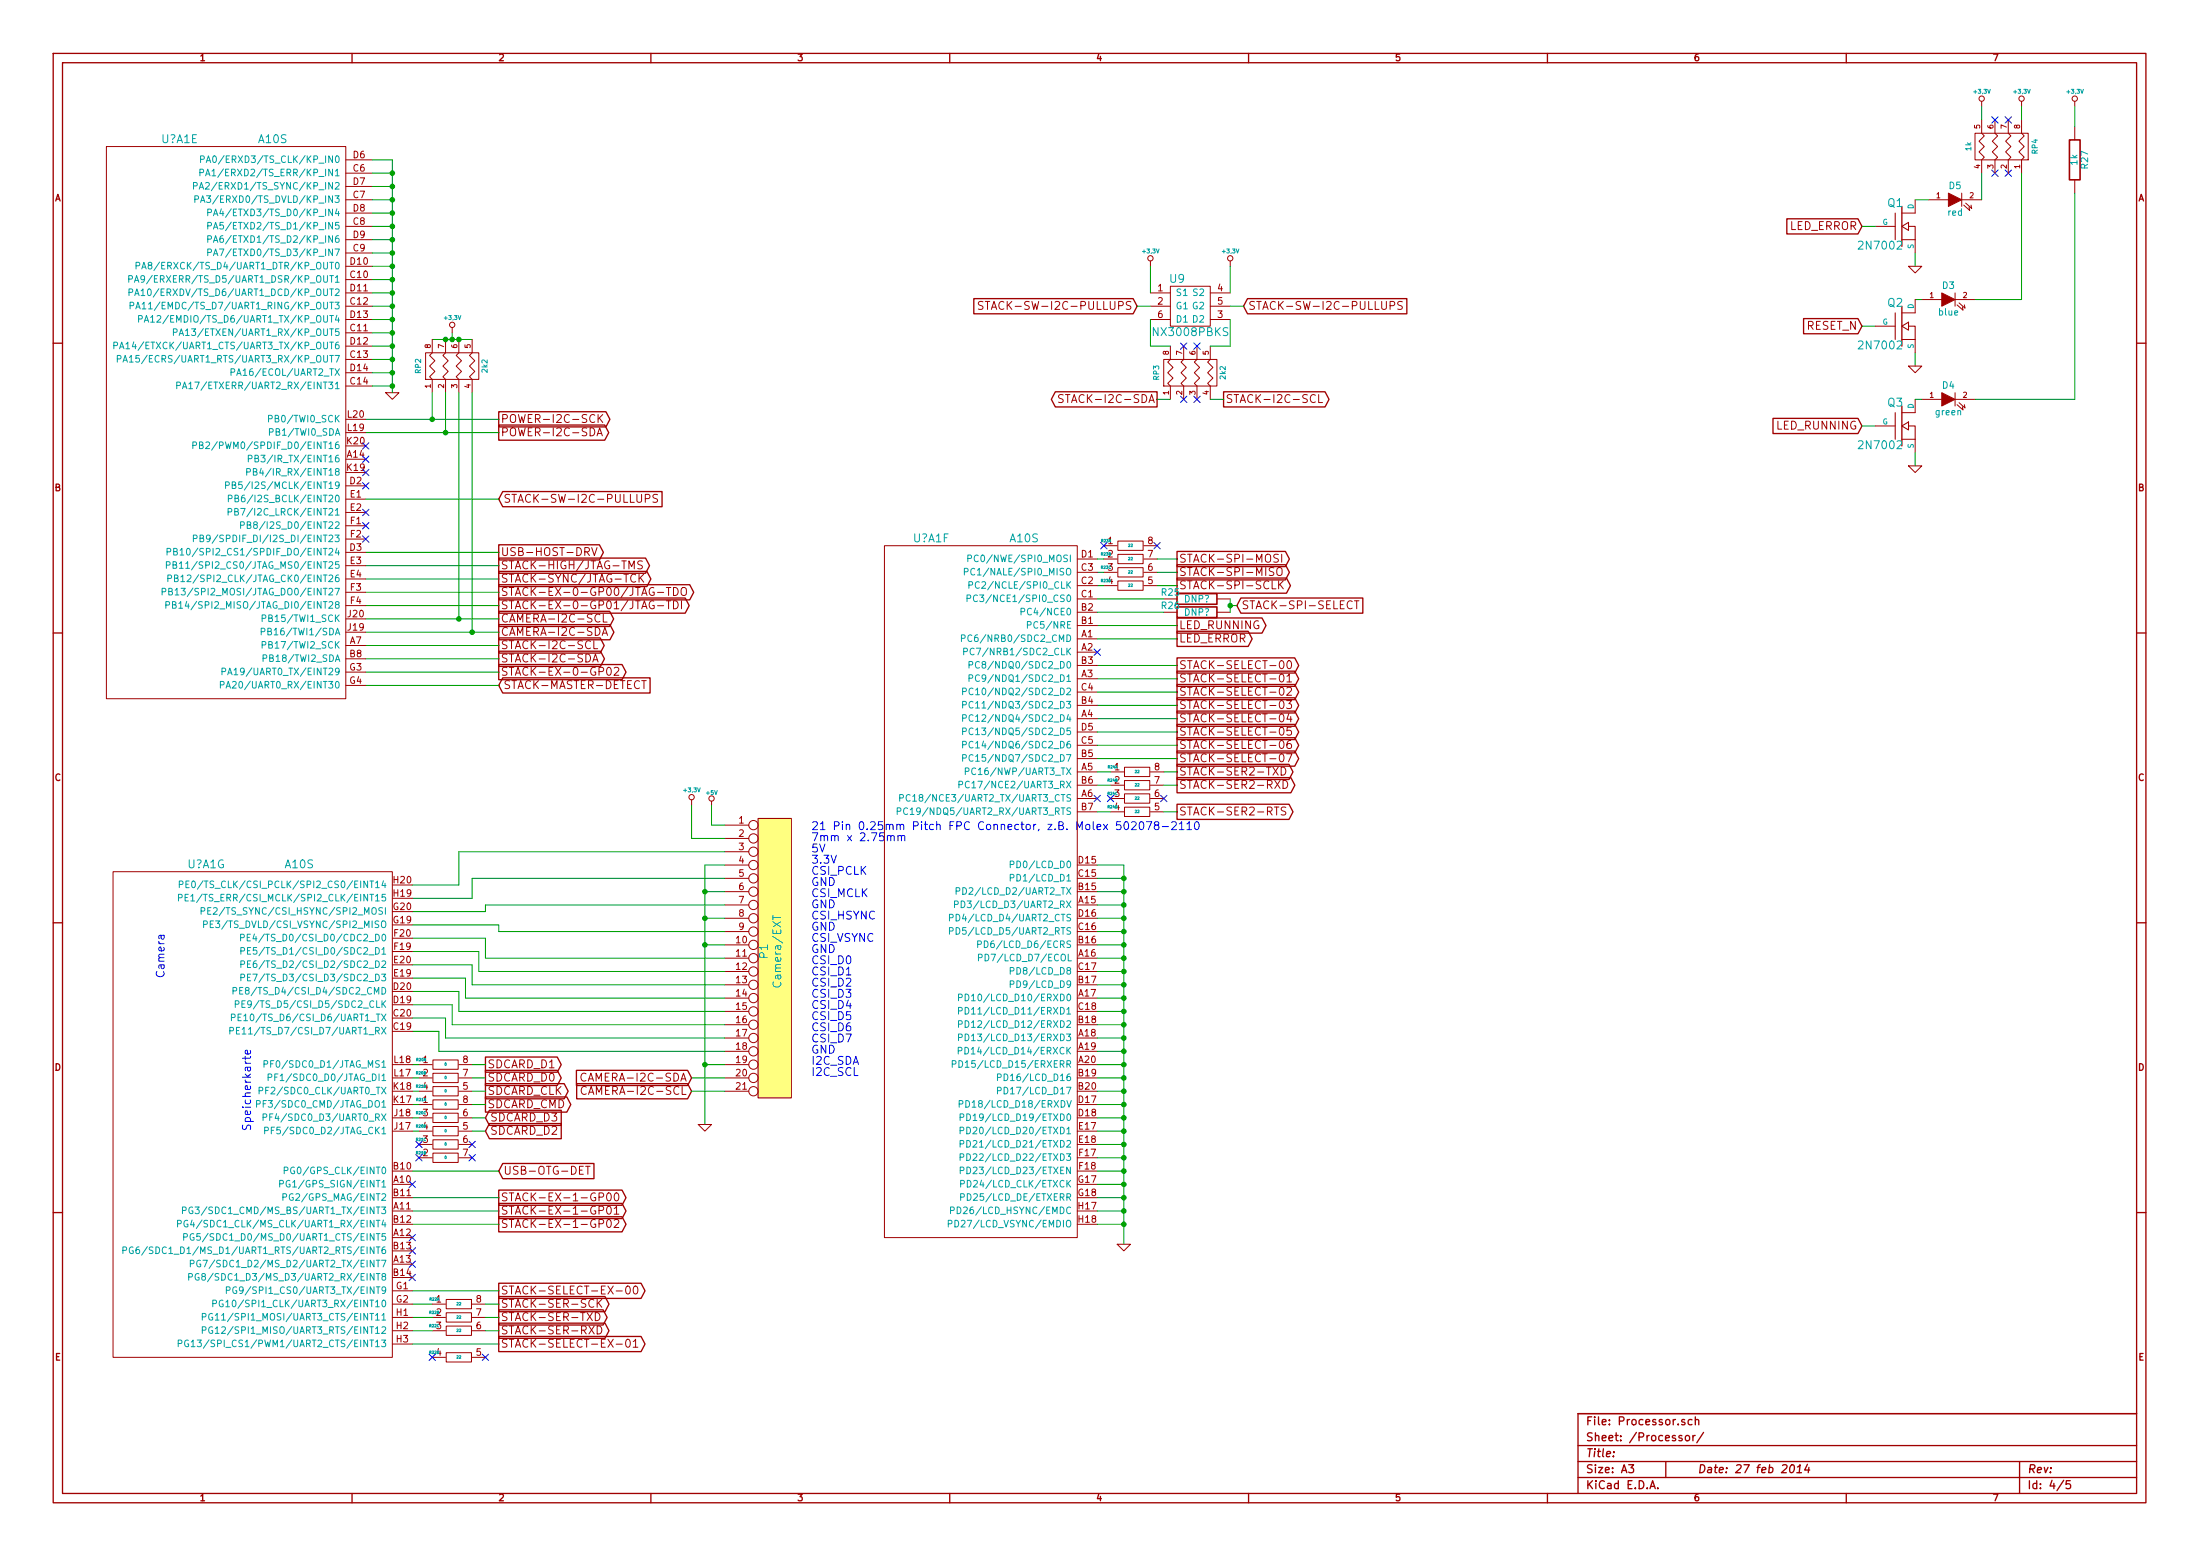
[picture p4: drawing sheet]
EESchema Schematic File Version 2
LIBS:tinkerforge
LIBS:power
LIBS:device
LIBS:transistors
LIBS:conn
LIBS:linear
LIBS:regul
LIBS:74xx
LIBS:cmos4000
LIBS:adc-dac
LIBS:memory
LIBS:xilinx
LIBS:special
LIBS:microcontrollers
LIBS:dsp
LIBS:microchip
LIBS:analog_switches
LIBS:motorola
LIBS:texas
LIBS:intel
LIBS:audio
LIBS:interface
LIBS:digital-audio
LIBS:philips
LIBS:display
LIBS:cypress
LIBS:siliconi
LIBS:opto
LIBS:atmel
LIBS:contrib
LIBS:valves
LIBS:red-cache
EELAYER 27 0
EELAYER END
$Descr A3 16535 11693
encoding utf-8
Sheet 4 5
Title ""
Date "27 feb 2014"
Rev ""
Comp ""
Comment1 ""
Comment2 ""
Comment3 ""
Comment4 ""
$EndDescr
Text Notes 1250 7350 1    60   ~ 0
Camera
Text Notes 6100 6250 0    60   ~ 0
21 Pin 0.25mm Pitch FPC Connector, z.B. Molex 502078-2110 \n7mm x 2.75mm\n5V\n3.3V\nCSI_PCLK\nGND\nCSI_MCLK\nGND\nCSI_HSYNC\nGND\nCSI_VSYNC\nGND\nCSI_D0\nCSI_D1\nCSI_D2\nCSI_D3\nCSI_D4\nCSI_D5\nCSI_D6\nCSI_D7\nGND\nI2C_SDA\nI2C_SCL\n
$Comp
L LED D4
U 1 1
P 14650 3000
F 0 "D4" H 14650 3100 50  0000 C CNN
F 1 "green" H 14650 2900 50  0000 C CNN
F 2 "D0603" H 14650 3000 60  0001 C CNN
F 3 "" H 14650 3000 60  0000 C CNN
	1    14650 3000
	1    0    0    -1  
$EndComp
$Comp
L LED D3
U 1 1
P 14650 2250
F 0 "D3" H 14650 2350 50  0000 C CNN
F 1 "blue" H 14650 2150 50  0000 C CNN
F 2 "D0603" H 14650 2250 60  0001 C CNN
F 3 "" H 14650 2250 60  0000 C CNN
	1    14650 2250
	1    0    0    -1  
$EndComp
$Comp
L LED D5
U 1 1
P 14700 1500
F 0 "D5" H 14700 1600 50  0000 C CNN
F 1 "red" H 14700 1400 50  0000 C CNN
F 2 "D0603" H 14700 1500 60  0001 C CNN
F 3 "" H 14700 1500 60  0000 C CNN
	1    14700 1500
	1    0    0    -1  
$EndComp
Text GLabel 3750 3250 2    60   Output ~ 0
POWER-I2C-SDA
Text GLabel 3750 3150 2    60   Output ~ 0
POWER-I2C-SCK
Wire Wire Line
	2750 3150 3750 3150
Wire Wire Line
	3750 3250 2750 3250
$Comp
L +3,3V #PWR098
U 1 1
P 3400 2500
F 0 "#PWR098" H 3400 2460 30  0001 C CNN
F 1 "+3,3V" H 3400 2610 30  0000 C CNN
F 2 "" H 3400 2500 60  0000 C CNN
F 3 "" H 3400 2500 60  0000 C CNN
	1    3400 2500
	1    0    0    -1  
$EndComp
Wire Wire Line
	3250 2550 3550 2550
Wire Wire Line
	3400 2550 3400 2500
Connection ~ 3400 2550
Text GLabel 8850 4300 2    60   Output ~ 0
STACK-SPI-MISO
Text GLabel 8850 4200 2    60   Output ~ 0
STACK-SPI-MOSI
Text GLabel 8850 4400 2    60   Output ~ 0
STACK-SPI-SCLK
Text GLabel 3750 4250 2    60   Output ~ 0
STACK-HIGH/JTAG-TMS
Text GLabel 3750 4350 2    60   Output ~ 0
STACK-SYNC/JTAG-TCK
Text GLabel 3750 10000 2    60   Output ~ 0
STACK-SER-RXD
Text GLabel 3750 9900 2    60   Output ~ 0
STACK-SER-TXD
Text GLabel 3750 9800 2    60   Output ~ 0
STACK-SER-SCK
Text GLabel 3750 5050 2    60   Output ~ 0
STACK-EX-0-GP02
Text GLabel 3750 9000 2    60   Output ~ 0
STACK-EX-1-GP00
Text GLabel 3750 9100 2    60   Output ~ 0
STACK-EX-1-GP01
Text GLabel 3750 9200 2    60   Output ~ 0
STACK-EX-1-GP02
Text GLabel 3750 5150 2    60   Input ~ 0
STACK-MASTER-DETECT
Text GLabel 3750 4850 2    60   Output ~ 0
STACK-I2C-SCL
Text GLabel 8850 5000 2    60   Output ~ 0
STACK-SELECT-00
Text GLabel 8850 5100 2    60   Output ~ 0
STACK-SELECT-01
Text GLabel 8850 5200 2    60   Output ~ 0
STACK-SELECT-02
Text GLabel 8850 5300 2    60   Output ~ 0
STACK-SELECT-03
Text GLabel 8850 5400 2    60   Output ~ 0
STACK-SELECT-04
Text GLabel 8850 5500 2    60   Output ~ 0
STACK-SELECT-05
Text GLabel 8850 5600 2    60   Output ~ 0
STACK-SELECT-06
Text GLabel 8850 5700 2    60   Output ~ 0
STACK-SELECT-07
Text GLabel 3750 9700 2    60   Output ~ 0
STACK-SELECT-EX-00
Text GLabel 3750 10100 2    60   Output ~ 0
STACK-SELECT-EX-01
Text GLabel 8850 5900 2    60   Output ~ 0
STACK-SER2-RXD
Text GLabel 8850 5800 2    60   Output ~ 0
STACK-SER2-TXD
Text GLabel 8850 6100 2    60   Output ~ 0
STACK-SER2-RTS
Text GLabel 9300 4550 2    60   Input ~ 0
STACK-SPI-SELECT
Text GLabel 3750 4150 2    60   Output ~ 0
USB-HOST-DRV
$Comp
L R_PACK_SINGLE R23
U 2 1
P 8500 4200
F 0 "R23" H 8315 4235 20  0000 C CNN
F 1 "22" H 8500 4200 20  0000 C CNN
F 2 "741X083" H 8500 4200 60  0001 C CNN
F 3 "~" H 8500 4200 60  0000 C CNN
	2    8500 4200
	1    0    0    -1  
$EndComp
$Comp
L R_PACK_SINGLE R23
U 4 1
P 8500 4400
F 0 "R23" H 8315 4435 20  0000 C CNN
F 1 "22" H 8500 4400 20  0000 C CNN
F 2 "741X083" H 8500 4400 60  0001 C CNN
F 3 "~" H 8500 4400 60  0000 C CNN
	4    8500 4400
	1    0    0    -1  
$EndComp
$Comp
L R_PACK_SINGLE R23
U 3 1
P 8500 4300
F 0 "R23" H 8315 4335 20  0000 C CNN
F 1 "22" H 8500 4300 20  0000 C CNN
F 2 "741X083" H 8500 4300 60  0001 C CNN
F 3 "~" H 8500 4300 60  0000 C CNN
	3    8500 4300
	1    0    0    -1  
$EndComp
$Comp
L R_PACK_SINGLE R23
U 1 1
P 8500 4100
F 0 "R23" H 8315 4135 20  0000 C CNN
F 1 "22" H 8500 4100 20  0000 C CNN
F 2 "741X083" H 8500 4100 60  0001 C CNN
F 3 "~" H 8500 4100 60  0000 C CNN
	1    8500 4100
	1    0    0    -1  
$EndComp
$Comp
L R_PACK_SINGLE R22
U 1 1
P 3450 9800
F 0 "R22" H 3265 9835 20  0000 C CNN
F 1 "22" H 3450 9800 20  0000 C CNN
F 2 "741X083" H 3450 9800 60  0001 C CNN
F 3 "~" H 3450 9800 60  0000 C CNN
	1    3450 9800
	1    0    0    -1  
$EndComp
$Comp
L R_PACK_SINGLE R22
U 4 1
P 3450 10200
F 0 "R22" H 3265 10235 20  0000 C CNN
F 1 "22" H 3450 10200 20  0000 C CNN
F 2 "741X083" H 3450 10200 60  0001 C CNN
F 3 "~" H 3450 10200 60  0000 C CNN
	4    3450 10200
	1    0    0    -1  
$EndComp
$Comp
L R_PACK_SINGLE R22
U 3 1
P 3450 10000
F 0 "R22" H 3265 10035 20  0000 C CNN
F 1 "22" H 3450 10000 20  0000 C CNN
F 2 "741X083" H 3450 10000 60  0001 C CNN
F 3 "~" H 3450 10000 60  0000 C CNN
	3    3450 10000
	1    0    0    -1  
$EndComp
$Comp
L R_PACK_SINGLE R22
U 2 1
P 3450 9900
F 0 "R22" H 3265 9935 20  0000 C CNN
F 1 "22" H 3450 9900 20  0000 C CNN
F 2 "741X083" H 3450 9900 60  0001 C CNN
F 3 "~" H 3450 9900 60  0000 C CNN
	2    3450 9900
	1    0    0    -1  
$EndComp
Wire Wire Line
	8250 4200 8300 4200
Wire Wire Line
	8300 4300 8250 4300
Wire Wire Line
	8250 4400 8300 4400
Wire Wire Line
	8700 4400 8850 4400
Wire Wire Line
	8850 4300 8700 4300
Wire Wire Line
	8700 4200 8850 4200
Text Notes 1900 8500 1    61   ~ 0
Speicherkarte
$Comp
L MOSFET_N Q3
U 1 1
P 14300 3200
F 0 "Q3" H 14310 3370 60  0000 R CNN
F 1 "2N7002" H 14310 3050 60  0000 R CNN
F 2 "SOT23GDS" H 14300 3200 60  0001 C CNN
F 3 "" H 14300 3200 60  0000 C CNN
	1    14300 3200
	1    0    0    -1  
$EndComp
Wire Wire Line
	15200 2250 14850 2250
Wire Wire Line
	15200 1300 15200 2250
Text GLabel 14000 2450 0    60   Input ~ 0
RESET_N
Wire Wire Line
	14000 2450 14100 2450
Wire Wire Line
	14400 2250 14450 2250
$Comp
L GND #PWR099
U 1 1
P 14400 3500
F 0 "#PWR099" H 14400 3500 30  0001 C CNN
F 1 "GND" H 14400 3430 30  0001 C CNN
F 2 "~" H 14400 3500 60  0000 C CNN
F 3 "~" H 14400 3500 60  0000 C CNN
	1    14400 3500
	1    0    0    -1  
$EndComp
Wire Wire Line
	14400 2650 14400 2750
Text GLabel 14000 1700 0    60   Input ~ 0
LED_ERROR
$Comp
L R R27
U 1 1
P 15600 1200
F 0 "R27" V 15680 1200 50  0000 C CNN
F 1 "1k" V 15600 1200 50  0000 C CNN
F 2 "0402" H 15600 1200 60  0001 C CNN
F 3 "" H 15600 1200 60  0000 C CNN
	1    15600 1200
	1    0    0    -1  
$EndComp
$Comp
L +3,3V #PWR0100
U 1 1
P 15600 800
F 0 "#PWR0100" H 15600 760 30  0001 C CNN
F 1 "+3,3V" H 15600 910 30  0000 C CNN
F 2 "" H 15600 800 60  0000 C CNN
F 3 "" H 15600 800 60  0000 C CNN
	1    15600 800 
	1    0    0    -1  
$EndComp
Wire Wire Line
	15600 950  15600 800 
Wire Wire Line
	15600 3000 14850 3000
Wire Wire Line
	15600 1450 15600 3000
Text GLabel 14000 3200 0    60   Input ~ 0
LED_RUNNING
Text GLabel 8850 4800 2    60   Output ~ 0
LED_ERROR
Text GLabel 8850 4700 2    60   Output ~ 0
LED_RUNNING
$Comp
L R_PACK_SINGLE R24
U 1 1
P 8550 5800
F 0 "R24" H 8365 5835 20  0000 C CNN
F 1 "22" H 8550 5800 20  0000 C CNN
F 2 "741X083" H 8550 5800 60  0001 C CNN
F 3 "~" H 8550 5800 60  0000 C CNN
	1    8550 5800
	1    0    0    -1  
$EndComp
$Comp
L R_PACK_SINGLE R24
U 2 1
P 8550 5900
F 0 "R24" H 8365 5935 20  0000 C CNN
F 1 "22" H 8550 5900 20  0000 C CNN
F 2 "741X083" H 8550 5900 60  0001 C CNN
F 3 "~" H 8550 5900 60  0000 C CNN
	2    8550 5900
	1    0    0    -1  
$EndComp
$Comp
L R_PACK_SINGLE R24
U 3 1
P 8550 6000
F 0 "R24" H 8365 6035 20  0000 C CNN
F 1 "22" H 8550 6000 20  0000 C CNN
F 2 "741X083" H 8550 6000 60  0001 C CNN
F 3 "~" H 8550 6000 60  0000 C CNN
	3    8550 6000
	1    0    0    -1  
$EndComp
$Comp
L R_PACK_SINGLE R24
U 4 1
P 8550 6100
F 0 "R24" H 8365 6135 20  0000 C CNN
F 1 "22" H 8550 6100 20  0000 C CNN
F 2 "741X083" H 8550 6100 60  0001 C CNN
F 3 "~" H 8550 6100 60  0000 C CNN
	4    8550 6100
	1    0    0    -1  
$EndComp
Wire Wire Line
	8350 5800 8250 5800
Wire Wire Line
	8250 5900 8350 5900
Wire Wire Line
	8250 6100 8350 6100
Wire Wire Line
	8750 6100 8850 6100
Wire Wire Line
	8750 5900 8850 5900
Wire Wire Line
	8850 5800 8750 5800
NoConn ~ 8750 6000
NoConn ~ 8350 6000
$Comp
L CONN_21 P1
U 1 1
P 5800 7200
F 0 "P1" V 5750 7250 60  0000 C CNN
F 1 "Camera/EXT" V 5850 7250 60  0000 C CNN
F 2 "502078-2110-C" H 5800 7250 60  0001 C CNN
F 3 "" H 5800 7250 60  0000 C CNN
	1    5800 7200
	1    0    0    -1  
$EndComp
$Comp
L +3,3V #PWR0101
U 1 1
P 5200 6050
F 0 "#PWR0101" H 5200 6010 30  0001 C CNN
F 1 "+3,3V" H 5200 6160 30  0000 C CNN
F 2 "" H 5200 6050 60  0000 C CNN
F 3 "" H 5200 6050 60  0000 C CNN
	1    5200 6050
	1    0    0    -1  
$EndComp
$Comp
L +5V #PWR0102
U 1 1
P 5350 6050
F 0 "#PWR0102" H 5350 6140 20  0001 C CNN
F 1 "+5V" H 5350 6140 30  0000 C CNN
F 2 "" H 5350 6050 60  0000 C CNN
F 3 "" H 5350 6050 60  0000 C CNN
	1    5350 6050
	1    0    0    -1  
$EndComp
Wire Wire Line
	5450 6200 5350 6200
Wire Wire Line
	5350 6200 5350 6050
Wire Wire Line
	5450 6300 5200 6300
Wire Wire Line
	5200 6300 5200 6050
Wire Wire Line
	3450 6400 5450 6400
Wire Wire Line
	3450 6400 3450 6650
Wire Wire Line
	3450 6650 3100 6650
Wire Wire Line
	3100 6750 3550 6750
Wire Wire Line
	3550 6750 3550 6600
Wire Wire Line
	3550 6600 5450 6600
Wire Wire Line
	3100 6850 3650 6850
Wire Wire Line
	3650 6850 3650 6800
Wire Wire Line
	3650 6800 5450 6800
Wire Wire Line
	3100 6950 3750 6950
Wire Wire Line
	3750 6950 3750 7000
Wire Wire Line
	3750 7000 5450 7000
Wire Wire Line
	3100 7050 3650 7050
Wire Wire Line
	3650 7050 3650 7200
Wire Wire Line
	3650 7200 5450 7200
Wire Wire Line
	3100 7150 3600 7150
Wire Wire Line
	3600 7150 3600 7300
Wire Wire Line
	3600 7300 5450 7300
Wire Wire Line
	3100 7250 3550 7250
Wire Wire Line
	3550 7250 3550 7400
Wire Wire Line
	3550 7400 5450 7400
Wire Wire Line
	3100 7350 3500 7350
Wire Wire Line
	3500 7350 3500 7500
Wire Wire Line
	3500 7500 5450 7500
Wire Wire Line
	3100 7450 3450 7450
Wire Wire Line
	3450 7450 3450 7600
Wire Wire Line
	3450 7600 5450 7600
Wire Wire Line
	3100 7550 3400 7550
Wire Wire Line
	3400 7550 3400 7700
Wire Wire Line
	3400 7700 5450 7700
Wire Wire Line
	3100 7650 3350 7650
Wire Wire Line
	3350 7650 3350 7800
Wire Wire Line
	3350 7800 5450 7800
Wire Wire Line
	3100 7750 3300 7750
Wire Wire Line
	3300 7750 3300 7900
Wire Wire Line
	3300 7900 5450 7900
$Comp
L GND #PWR0103
U 1 1
P 5300 8450
F 0 "#PWR0103" H 5300 8450 30  0001 C CNN
F 1 "GND" H 5300 8380 30  0001 C CNN
F 2 "~" H 5300 8450 60  0000 C CNN
F 3 "~" H 5300 8450 60  0000 C CNN
	1    5300 8450
	1    0    0    -1  
$EndComp
Wire Wire Line
	5450 8000 5300 8000
Wire Wire Line
	5300 6500 5300 8450
Wire Wire Line
	5300 7100 5450 7100
Connection ~ 5300 8000
Wire Wire Line
	5300 6900 5450 6900
Connection ~ 5300 7100
Wire Wire Line
	5450 6700 5300 6700
Connection ~ 5300 6900
Wire Wire Line
	5450 6500 5300 6500
Connection ~ 5300 6700
Text GLabel 5200 8100 0    60   Input ~ 0
CAMERA-I2C-SDA
Text GLabel 5200 8200 0    60   Input ~ 0
CAMERA-I2C-SCL
Wire Wire Line
	5200 8100 5450 8100
Wire Wire Line
	5200 8200 5450 8200
Text GLabel 3750 4750 2    60   Output ~ 0
CAMERA-I2C-SDA
Text GLabel 3750 4650 2    60   Output ~ 0
CAMERA-I2C-SCL
$Comp
L R_PACK4 RP2
U 1 1
P 3600 2750
F 0 "RP2" H 3600 3200 40  0000 C CNN
F 1 "2k2" H 3600 2700 40  0000 C CNN
F 2 "741X083" H 3600 2750 60  0001 C CNN
F 3 "" H 3600 2750 60  0000 C CNN
	1    3600 2750
	0    -1   -1   0   
$EndComp
Wire Wire Line
	3250 3150 3250 2950
Connection ~ 3250 3150
Wire Wire Line
	3350 2950 3350 3250
Connection ~ 3350 3250
Wire Wire Line
	3450 2950 3450 4650
Wire Wire Line
	2750 4650 3750 4650
Wire Wire Line
	3550 2950 3550 4750
Wire Wire Line
	2750 4750 3750 4750
Connection ~ 3550 4750
Connection ~ 3450 4650
Text GLabel 3750 8800 2    60   Input ~ 0
USB-OTG-DET
Wire Wire Line
	3100 8800 3750 8800
Wire Wire Line
	2750 4150 3750 4150
Text GLabel 3750 4450 2    60   Output ~ 0
STACK-EX-0-GP00/JTAG-TDO
Text GLabel 3750 4550 2    60   Output ~ 0
STACK-EX-0-GP01/JTAG-TDI
Wire Wire Line
	3750 4250 2750 4250
Wire Wire Line
	2750 4350 3750 4350
Text GLabel 3750 4950 2    60   Output ~ 0
STACK-I2C-SDA
Wire Wire Line
	3750 4850 2750 4850
Wire Wire Line
	2750 4950 3750 4950
Wire Wire Line
	2750 4450 3750 4450
Wire Wire Line
	3750 4550 2750 4550
Wire Wire Line
	2750 5050 3750 5050
Wire Wire Line
	2750 5150 3750 5150
Wire Wire Line
	3100 9000 3750 9000
Wire Wire Line
	3750 9100 3100 9100
Wire Wire Line
	3750 9200 3100 9200
Wire Wire Line
	3100 10100 3750 10100
Wire Wire Line
	8250 4800 8850 4800
Wire Wire Line
	8250 5000 8850 5000
Wire Wire Line
	8850 5100 8250 5100
Wire Wire Line
	8250 5200 8850 5200
Wire Wire Line
	8850 5300 8250 5300
Wire Wire Line
	8250 5400 8850 5400
Wire Wire Line
	8850 5500 8250 5500
Wire Wire Line
	8850 4700 8250 4700
$Comp
L A10S U?A1
U 5 1
P 1700 1100
F 0 "U?A1" H 1350 1150 60  0000 C CNN
F 1 "A10S" H 2050 1150 60  0000 C CNN
F 2 "TFBGA336" H 4300 -1400 60  0001 C CNN
F 3 "~" H 4300 -1400 60  0000 C CNN
	5    1700 1100
	1    0    0    -1  
$EndComp
$Comp
L GND #PWR0104
U 1 1
P 2950 2950
F 0 "#PWR0104" H 2950 2950 30  0001 C CNN
F 1 "GND" H 2950 2880 30  0001 C CNN
F 2 "~" H 2950 2950 60  0000 C CNN
F 3 "~" H 2950 2950 60  0000 C CNN
	1    2950 2950
	1    0    0    -1  
$EndComp
Wire Wire Line
	2800 2900 2950 2900
Wire Wire Line
	2950 1200 2950 2950
Wire Wire Line
	2800 2800 2950 2800
Connection ~ 2950 2900
Wire Wire Line
	2800 2700 2950 2700
Connection ~ 2950 2800
Wire Wire Line
	2800 2600 2950 2600
Connection ~ 2950 2700
Wire Wire Line
	2800 2500 2950 2500
Connection ~ 2950 2600
Wire Wire Line
	2800 2400 2950 2400
Connection ~ 2950 2500
Wire Wire Line
	2800 2300 2950 2300
Connection ~ 2950 2400
Wire Wire Line
	2800 2200 2950 2200
Connection ~ 2950 2300
Wire Wire Line
	2800 2100 2950 2100
Connection ~ 2950 2200
Wire Wire Line
	2800 2000 2950 2000
Connection ~ 2950 2100
Wire Wire Line
	2800 1900 2950 1900
Connection ~ 2950 2000
Wire Wire Line
	2800 1800 2950 1800
Connection ~ 2950 1900
Wire Wire Line
	2800 1700 2950 1700
Connection ~ 2950 1800
Wire Wire Line
	2800 1600 2950 1600
Connection ~ 2950 1700
Wire Wire Line
	2800 1500 2950 1500
Connection ~ 2950 1600
Wire Wire Line
	2800 1400 2950 1400
Connection ~ 2950 1500
Wire Wire Line
	2800 1300 2950 1300
Connection ~ 2950 1400
Wire Wire Line
	2800 1200 2950 1200
Connection ~ 2950 1300
$Comp
L GND #PWR0105
U 1 1
P 8450 9350
F 0 "#PWR0105" H 8450 9350 30  0001 C CNN
F 1 "GND" H 8450 9280 30  0001 C CNN
F 2 "~" H 8450 9350 60  0000 C CNN
F 3 "~" H 8450 9350 60  0000 C CNN
	1    8450 9350
	1    0    0    -1  
$EndComp
$Comp
L A10S U?A1
U 6 1
P 7350 4100
F 0 "U?A1" H 7000 4150 60  0000 C CNN
F 1 "A10S" H 7700 4150 60  0000 C CNN
F 2 "TFBGA336" H 9950 1600 60  0001 C CNN
F 3 "~" H 9950 1600 60  0000 C CNN
	6    7350 4100
	1    0    0    -1  
$EndComp
Wire Wire Line
	8250 6500 8450 6500
Wire Wire Line
	8450 6500 8450 9350
Wire Wire Line
	8250 9200 8450 9200
Connection ~ 8450 9200
Wire Wire Line
	8250 9100 8450 9100
Connection ~ 8450 9100
Wire Wire Line
	8250 9000 8450 9000
Connection ~ 8450 9000
Wire Wire Line
	8250 8900 8450 8900
Connection ~ 8450 8900
Wire Wire Line
	8250 8800 8450 8800
Connection ~ 8450 8800
Wire Wire Line
	8250 8700 8450 8700
Connection ~ 8450 8700
Wire Wire Line
	8250 8600 8450 8600
Connection ~ 8450 8600
Wire Wire Line
	8250 8500 8450 8500
Connection ~ 8450 8500
Wire Wire Line
	8250 8400 8450 8400
Connection ~ 8450 8400
Wire Wire Line
	8250 8300 8450 8300
Connection ~ 8450 8300
Wire Wire Line
	8250 8200 8450 8200
Connection ~ 8450 8200
Wire Wire Line
	8250 8100 8450 8100
Connection ~ 8450 8100
Wire Wire Line
	8250 8000 8450 8000
Connection ~ 8450 8000
Wire Wire Line
	8250 7900 8450 7900
Connection ~ 8450 7900
Wire Wire Line
	8250 7800 8450 7800
Connection ~ 8450 7800
Wire Wire Line
	8250 7700 8450 7700
Connection ~ 8450 7700
Wire Wire Line
	8250 7600 8450 7600
Connection ~ 8450 7600
Wire Wire Line
	8250 7500 8450 7500
Connection ~ 8450 7500
Wire Wire Line
	8250 7400 8450 7400
Connection ~ 8450 7400
Wire Wire Line
	8250 7300 8450 7300
Connection ~ 8450 7300
Wire Wire Line
	8250 7200 8450 7200
Connection ~ 8450 7200
Wire Wire Line
	8250 7100 8450 7100
Connection ~ 8450 7100
Wire Wire Line
	8250 7000 8450 7000
Connection ~ 8450 7000
Wire Wire Line
	8250 6900 8450 6900
Connection ~ 8450 6900
Wire Wire Line
	8250 6800 8450 6800
Connection ~ 8450 6800
Wire Wire Line
	8250 6700 8450 6700
Connection ~ 8450 6700
Wire Wire Line
	8250 6600 8450 6600
Connection ~ 8450 6600
Wire Wire Line
	3100 9700 3750 9700
Wire Wire Line
	3750 9800 3650 9800
Wire Wire Line
	3650 9900 3750 9900
Wire Wire Line
	3750 10000 3650 10000
Wire Wire Line
	3250 10000 3100 10000
Wire Wire Line
	3100 9900 3250 9900
Wire Wire Line
	3250 9800 3100 9800
NoConn ~ 3650 10200
NoConn ~ 3250 10200
NoConn ~ 2750 3350
NoConn ~ 2750 3650
NoConn ~ 2750 3850
NoConn ~ 2750 3950
NoConn ~ 2750 4050
NoConn ~ 8300 4100
NoConn ~ 8700 4100
Wire Wire Line
	8850 5700 8250 5700
Wire Wire Line
	8250 5600 8850 5600
NoConn ~ 8250 4900
$Comp
L R R25
U 1 1
P 9000 4500
F 0 "R25" V 9050 4700 50  0000 C CNN
F 1 "DNP?" V 9000 4500 50  0000 C CNN
F 2 "0402" H 9000 4500 60  0001 C CNN
F 3 "" H 9000 4500 60  0000 C CNN
	1    9000 4500
	0    -1   -1   0   
$EndComp
$Comp
L R R26
U 1 1
P 9000 4600
F 0 "R26" V 9050 4800 50  0000 C CNN
F 1 "DNP?" V 9000 4600 50  0000 C CNN
F 2 "0402" H 9000 4600 60  0001 C CNN
F 3 "" H 9000 4600 60  0000 C CNN
	1    9000 4600
	0    -1   -1   0   
$EndComp
Wire Wire Line
	8750 4500 8250 4500
Wire Wire Line
	8250 4600 8750 4600
Wire Wire Line
	9250 4500 9250 4600
Wire Wire Line
	9300 4550 9250 4550
Connection ~ 9250 4550
NoConn ~ 8250 6000
Text GLabel 3650 8000 2    60   Output ~ 0
SDCARD_D1
Text GLabel 3650 8100 2    60   Output ~ 0
SDCARD_D0
Text GLabel 3650 8200 2    60   Output ~ 0
SDCARD_CLK
Text GLabel 3650 8300 2    60   Output ~ 0
SDCARD_CMD
Text GLabel 3650 8400 2    60   Input ~ 0
SDCARD_D3
Text GLabel 3650 8500 2    60   Input ~ 0
SDCARD_D2
$Comp
L R_PACK_SINGLE R20
U 1 1
P 3350 8000
F 0 "R20" H 3165 8035 20  0000 C CNN
F 1 "0" H 3350 8000 20  0000 C CNN
F 2 "741X083" H 3350 8000 60  0001 C CNN
F 3 "~" H 3350 8000 60  0000 C CNN
	1    3350 8000
	1    0    0    -1  
$EndComp
$Comp
L R_PACK_SINGLE R20
U 2 1
P 3350 8100
F 0 "R20" H 3165 8135 20  0000 C CNN
F 1 "0" H 3350 8100 20  0000 C CNN
F 2 "741X083" H 3350 8100 60  0001 C CNN
F 3 "~" H 3350 8100 60  0000 C CNN
	2    3350 8100
	1    0    0    -1  
$EndComp
$Comp
L R_PACK_SINGLE R20
U 3 1
P 3350 8400
F 0 "R20" H 3165 8435 20  0000 C CNN
F 1 "0" H 3350 8400 20  0000 C CNN
F 2 "741X083" H 3350 8400 60  0001 C CNN
F 3 "~" H 3350 8400 60  0000 C CNN
	3    3350 8400
	1    0    0    -1  
$EndComp
$Comp
L R_PACK_SINGLE R20
U 4 1
P 3350 8500
F 0 "R20" H 3165 8535 20  0000 C CNN
F 1 "0" H 3350 8500 20  0000 C CNN
F 2 "741X083" H 3350 8500 60  0001 C CNN
F 3 "~" H 3350 8500 60  0000 C CNN
	4    3350 8500
	1    0    0    -1  
$EndComp
$Comp
L R_PACK_SINGLE R21
U 1 1
P 3350 8300
F 0 "R21" H 3165 8335 20  0000 C CNN
F 1 "0" H 3350 8300 20  0000 C CNN
F 2 "741X083" H 3350 8300 60  0001 C CNN
F 3 "~" H 3350 8300 60  0000 C CNN
	1    3350 8300
	1    0    0    -1  
$EndComp
$Comp
L R_PACK_SINGLE R21
U 2 1
P 3350 8700
F 0 "R21" H 3165 8735 20  0000 C CNN
F 1 "0" H 3350 8700 20  0000 C CNN
F 2 "741X083" H 3350 8700 60  0001 C CNN
F 3 "~" H 3350 8700 60  0000 C CNN
	2    3350 8700
	1    0    0    -1  
$EndComp
Wire Wire Line
	3550 8000 3650 8000
Wire Wire Line
	3550 8100 3650 8100
Wire Wire Line
	3650 8200 3550 8200
Wire Wire Line
	3550 8300 3650 8300
Wire Wire Line
	3650 8400 3550 8400
Wire Wire Line
	3550 8500 3650 8500
Wire Wire Line
	3150 8500 3100 8500
Wire Wire Line
	3100 8400 3150 8400
Wire Wire Line
	3150 8300 3100 8300
Wire Wire Line
	3100 8200 3150 8200
Wire Wire Line
	3150 8100 3100 8100
Wire Wire Line
	3100 8000 3150 8000
NoConn ~ 3100 9600
NoConn ~ 3100 9500
NoConn ~ 3100 9400
NoConn ~ 3100 9300
$Comp
L NX3008PBKS U9
U 1 1
P 8950 2300
F 0 "U9" H 8850 2500 60  0000 C CNN
F 1 "NX3008PBKS" H 8950 2100 60  0000 C CNN
F 2 "SOT363" H 9300 2150 60  0001 C CNN
F 3 "" H 9300 2150 60  0000 C CNN
	1    8950 2300
	1    0    0    -1  
$EndComp
$Comp
L +3,3V #PWR0106
U 1 1
P 8650 2000
F 0 "#PWR0106" H 8650 1960 30  0001 C CNN
F 1 "+3,3V" H 8650 2110 30  0000 C CNN
F 2 "" H 8650 2000 60  0000 C CNN
F 3 "" H 8650 2000 60  0000 C CNN
	1    8650 2000
	1    0    0    -1  
$EndComp
$Comp
L +3,3V #PWR0107
U 1 1
P 9250 2000
F 0 "#PWR0107" H 9250 1960 30  0001 C CNN
F 1 "+3,3V" H 9250 2110 30  0000 C CNN
F 2 "" H 9250 2000 60  0000 C CNN
F 3 "" H 9250 2000 60  0000 C CNN
	1    9250 2000
	1    0    0    -1  
$EndComp
$Comp
L R_PACK4 RP3
U 1 1
P 9150 2800
F 0 "RP3" H 9150 3250 40  0000 C CNN
F 1 "2k2" H 9150 2750 40  0000 C CNN
F 2 "741X083" H 9150 2800 60  0001 C CNN
F 3 "" H 9150 2800 60  0000 C CNN
	1    9150 2800
	0    -1   -1   0   
$EndComp
Wire Wire Line
	8650 2000 8650 2200
Wire Wire Line
	9250 2200 9250 2000
Text GLabel 8550 2300 0    60   Input ~ 0
STACK-SW-I2C-PULLUPS
Text GLabel 9350 2300 2    60   Input ~ 0
STACK-SW-I2C-PULLUPS
Text GLabel 3750 3750 2    60   Input ~ 0
STACK-SW-I2C-PULLUPS
Wire Wire Line
	8550 2300 8650 2300
Wire Wire Line
	9250 2300 9350 2300
Text GLabel 9200 3000 2    60   Output ~ 0
STACK-I2C-SCL
Text GLabel 8700 3000 0    60   Output ~ 0
STACK-I2C-SDA
Wire Wire Line
	2750 3750 3750 3750
NoConn ~ 2750 3450
NoConn ~ 2750 3550
Wire Wire Line
	9100 2600 9250 2600
Wire Wire Line
	9250 2600 9250 2400
Wire Wire Line
	8800 2600 8650 2600
Wire Wire Line
	8650 2600 8650 2400
Wire Wire Line
	9100 3000 9200 3000
Wire Wire Line
	8700 3000 8800 3000
NoConn ~ 8900 2600
NoConn ~ 9000 2600
NoConn ~ 9000 3000
NoConn ~ 8900 3000
$Comp
L MOSFET_N Q2
U 1 1
P 14300 2450
F 0 "Q2" H 14310 2620 60  0000 R CNN
F 1 "2N7002" H 14310 2300 60  0000 R CNN
F 2 "SOT23GDS" H 14300 2450 60  0001 C CNN
F 3 "" H 14300 2450 60  0000 C CNN
	1    14300 2450
	1    0    0    -1  
$EndComp
$Comp
L GND #PWR0108
U 1 1
P 14400 2750
F 0 "#PWR0108" H 14400 2750 30  0001 C CNN
F 1 "GND" H 14400 2680 30  0001 C CNN
F 2 "~" H 14400 2750 60  0000 C CNN
F 3 "~" H 14400 2750 60  0000 C CNN
	1    14400 2750
	1    0    0    -1  
$EndComp
$Comp
L MOSFET_N Q1
U 1 1
P 14300 1700
F 0 "Q1" H 14310 1870 60  0000 R CNN
F 1 "2N7002" H 14310 1550 60  0000 R CNN
F 2 "SOT23GDS" H 14300 1700 60  0001 C CNN
F 3 "" H 14300 1700 60  0000 C CNN
	1    14300 1700
	1    0    0    -1  
$EndComp
Wire Wire Line
	14900 1500 14900 1300
Wire Wire Line
	14400 1500 14500 1500
Wire Wire Line
	14400 3000 14450 3000
Wire Wire Line
	14400 3400 14400 3500
Wire Wire Line
	14100 3200 14000 3200
Wire Wire Line
	14000 1700 14100 1700
$Comp
L GND #PWR0109
U 1 1
P 14400 2000
F 0 "#PWR0109" H 14400 2000 30  0001 C CNN
F 1 "GND" H 14400 1930 30  0001 C CNN
F 2 "~" H 14400 2000 60  0000 C CNN
F 3 "~" H 14400 2000 60  0000 C CNN
	1    14400 2000
	1    0    0    -1  
$EndComp
Wire Wire Line
	14400 2000 14400 1900
NoConn ~ 15000 1300
NoConn ~ 15100 1300
$Comp
L +3,3V #PWR0110
U 1 1
P 14900 800
F 0 "#PWR0110" H 14900 760 30  0001 C CNN
F 1 "+3,3V" H 14900 910 30  0000 C CNN
F 2 "" H 14900 800 60  0000 C CNN
F 3 "" H 14900 800 60  0000 C CNN
	1    14900 800 
	1    0    0    -1  
$EndComp
$Comp
L +3,3V #PWR0111
U 1 1
P 15200 800
F 0 "#PWR0111" H 15200 760 30  0001 C CNN
F 1 "+3,3V" H 15200 910 30  0000 C CNN
F 2 "" H 15200 800 60  0000 C CNN
F 3 "" H 15200 800 60  0000 C CNN
	1    15200 800 
	1    0    0    -1  
$EndComp
$Comp
L R_PACK4 RP4
U 1 1
P 14850 1100
F 0 "RP4" H 14850 1550 40  0000 C CNN
F 1 "1k" H 14850 1050 40  0000 C CNN
F 2 "741X083" H 14850 1100 60  0001 C CNN
F 3 "" H 14850 1100 60  0000 C CNN
	1    14850 1100
	0    1    -1   0   
$EndComp
Wire Wire Line
	15200 900  15200 800 
Wire Wire Line
	14900 900  14900 800 
NoConn ~ 15000 900 
NoConn ~ 15100 900 
$Comp
L A10S U?A1
U 7 1
P 1900 6550
F 0 "U?A1" H 1550 6600 60  0000 C CNN
F 1 "A10S" H 2250 6600 60  0000 C CNN
F 2 "TFBGA336" H 4500 4050 60  0001 C CNN
F 3 "~" H 4500 4050 60  0000 C CNN
	7    1900 6550
	1    0    0    -1  
$EndComp
Connection ~ 3350 2550
Connection ~ 3450 2550
NoConn ~ 3100 8900
$Comp
L R_PACK_SINGLE R21
U 3 1
P 3350 8600
F 0 "R21" H 3165 8635 20  0000 C CNN
F 1 "0" H 3350 8600 20  0000 C CNN
F 2 "741X083" H 3350 8600 60  0001 C CNN
F 3 "~" H 3350 8600 60  0000 C CNN
	3    3350 8600
	1    0    0    -1  
$EndComp
$Comp
L R_PACK_SINGLE R21
U 4 1
P 3350 8200
F 0 "R21" H 3165 8235 20  0000 C CNN
F 1 "0" H 3350 8200 20  0000 C CNN
F 2 "741X083" H 3350 8200 60  0001 C CNN
F 3 "~" H 3350 8200 60  0000 C CNN
	4    3350 8200
	1    0    0    -1  
$EndComp
NoConn ~ 3550 8600
NoConn ~ 3550 8700
NoConn ~ 3150 8700
NoConn ~ 3150 8600
$EndSCHEMATC
